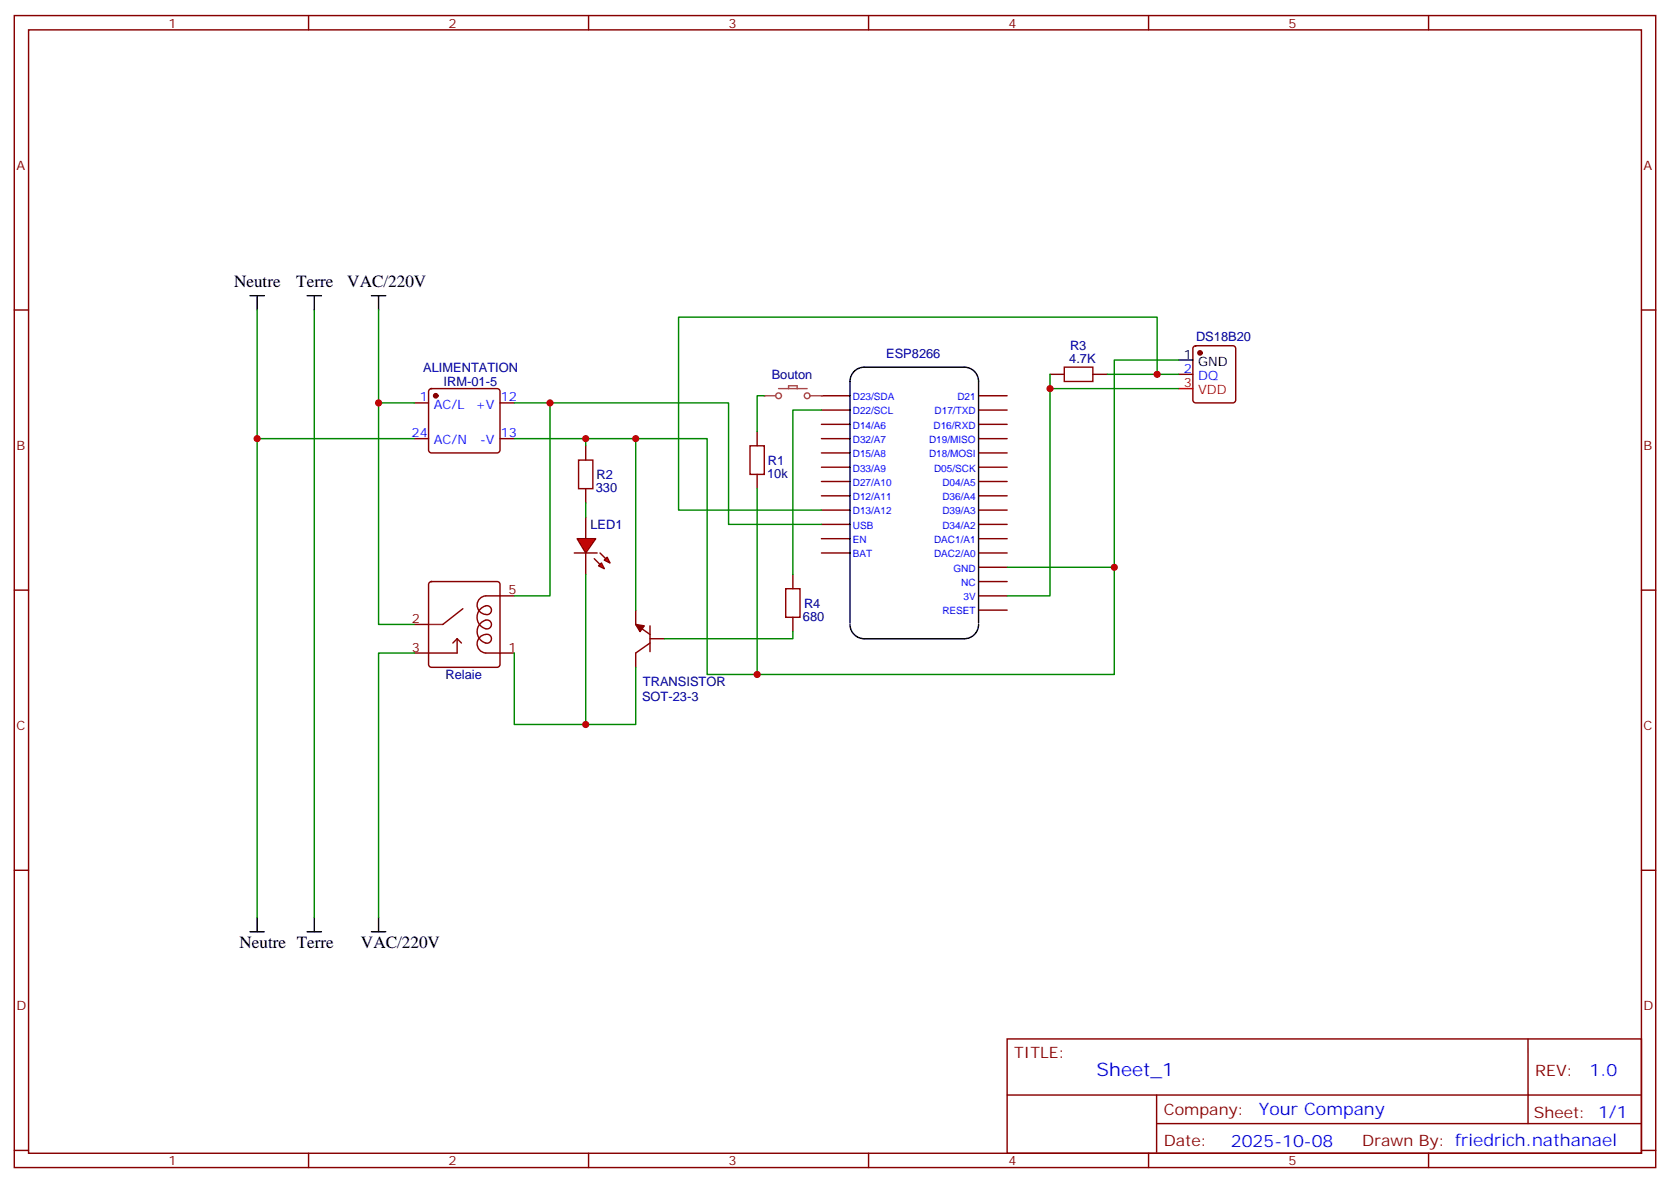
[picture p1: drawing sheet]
<svg xmlns="http://www.w3.org/2000/svg" width="412mm" height="292mm" viewBox="0 0 412 292" stroke-linecap="round" stroke-linejoin="round" font-family="sans-serif">
<g fill="none" stroke="#870000" stroke-width=".35">
<path d="M3.5 3.8h405.4v284.4h-405.4zM7.1 7.4h398.2v277.3h-398.2zM76.2 3.8v3.6M145.3 3.8v3.6M214.5 3.8v3.6M283.6 3.8v3.6M352.8 3.8v3.6M3.5 76.5h3.6M405.3 76.5h3.6M102.3 99.4h3.5M106.1 96.1l.4-.2h16.3a.71 .71 0 0 1 .7 .7v14.5a.76 .76 0 0 1-.7 .7h-16.3a.76 .76 0 0 1-.7-.7v-14.5zM123.5 99.4h3.5"/>
<path d="M202.8 97.7h7.1M241.7 97.7h7M102.3 108.3h3.5M123.5 108.3h3.5M202.8 101.2h7.1M202.8 104.7h7.1M202.8 108.3h7.1M202.8 111.8h7.1M202.8 115.3h7.1M202.8 118.9h7.1M241.7 101.2h7M241.7 104.7h7"/>
<path d="M241.7 108.3h7M241.7 111.8h7M241.7 115.3h7M241.7 118.9h7M202.8 122.4h7.1M202.8 125.9h7.1M202.8 129.4h7.1M202.8 133h7.1M202.8 136.5h7.1M241.7 122.4h7M241.7 125.9h7M241.7 129.4h7"/>
<path d="M241.7 133h7M241.7 136.5h7M3.5 145.7h3.6M102.3 154.1h3.5M106.1 143.8l.4-.3h16.3a.71 .71 0 0 1 .7 .8v19.7a.76 .76 0 0 1-.7 .7h-16.3a.76 .76 0 0 1-.7-.7v-19.7zM112.9 157.7v3.5h-10.6M112.9 157.7l-1.1 1M112.9 157.7l1 1M114.3 150.2l-4.9 3.9M127 147.1h-7.1a2.29 2.29 0 0 0-2 2.7 2.29 2.29 0 0 0 3 1.7 1.14 1.14 0 0 0 .2-1.6 1.14 1.14 0 0 0-1.6-.2 2.86 2.86 0 0 0-1.6 3.2 2.86 2.86 0 0 0 2.7 2.3 1.13 1.13 0 0 0 .6-1.6 1.13 1.13 0 0 0-1.7-.4 2.87 2.87 0 0 0-1.6 3.2 2.87 2.87 0 0 0 2.7 2.3 1.1 1.1 0 0 0 .7-1.4 1.1 1.1 0 0 0-1.4-.7 2.3 2.3 0 0 0-2.1 2.3 2.3 2.3 0 0 0 2.1 2.3h7.1M157 150.6v3.5l3.5 2.5M160.5 157.7h3.5"/>
<path d="M160.5 158.7l-3.5 2.5v3.5M160.5 154.5v6.3M241.7 140h7M241.7 143.5h7M241.7 147.1h7M241.7 150.6h7M405.3 145.7h3.6M3.5 214.8h3.6M405.3 214.8h3.6M248.7 256.4h156.6v28.3h-156.6zM377.3 256.5v20.8M248.7 270.3h156.5"/>
<path d="M285.6 277.3h119.6M285.6 270.3v14.1M3.5 284h3.6M76.2 284.7v3.5M145.3 284.7v3.5M214.5 284.7v3.5M283.6 284.7v3.5M352.8 284.7v3.5M405.3 284h3.6"/>
</g>
<path d="M61.7 73h3.6M63.5 73v3.5M91.7 73h3.5M93.5 73v3.5M209.9 153.8v-59.6a3.5 3.5 0 0 1 3.5-3.6h24.7a3.5 3.5 0 0 1 3.6 3.6v59.6M209.9 154.1a3.5 3.5 0 0 0 3.5 3.6h24.7a3.5 3.5 0 0 0 3.6-3.6" fill="none" stroke="#000" stroke-width=".35"/>
<g fill="#870000" stroke="#870000" stroke-width=".35">
<path d="M157 154.1l2.1 .4-1.1 1.4z"/>
<circle cx="107.6" cy="97.7" r=".53"/>
</g>
<path d="M105.8 154.1h3.6" fill="none" stroke="#8c2424" stroke-width=".35"/>
<g fill="#f00" stroke="#870000" stroke-width=".35">
<path d="M142.5 133h4.6l-2.5 3.5z"/>
<path d="M141.8 136.5h5.7z"/>
</g>
<g fill="#870000" stroke="#870000" stroke-width=".35">
<path d="M148.2 136.5l1.4 1.4z"/>
<path d="M146.8 137.9l1.4 1.4z"/>
</g>
<g fill="#f00" stroke="#870000" stroke-width=".35">
<path d="M149.2 138.3l.7-.8 .7 1.5z"/>
<path d="M147.8 139.7l.7-.7 .7 1.4z"/>
</g>
<path d="M187 106.5v3.5M187 117.1v3.5M144.6 127.7v5.3M144.6 136.5v5.3" fill="none" stroke="#870000" stroke-width=".35"/>
<path d="M185.2 110h3.5v7.1h-3.5z" fill="none" stroke="#a10000" stroke-width=".35"/>
<g fill="none" stroke="#a64a4a" stroke-width=".35">
<path d="M188.7 97.7h2.9M192.3 95.9h7M194.7 95.9v-.7h2.1v.7M200 97.7h2.8"/>
<circle cx="192.3" cy="97.7" r=".71"/>
<circle cx="199.3" cy="97.7" r=".71"/>
</g>
<g fill="#a64a4a">
<circle cx="202.8" cy="97.7" r=".18"/>
<circle cx="188.7" cy="97.7" r=".18"/>
</g>
<g fill="none" stroke="#008700" stroke-width=".35">
<path d="M63.5 76.5v31.8h38.8M77.6 76.5v149.9M93.5 76.5v22.9h8.8M93.5 99.4v54.7h8.8M127 99.4h52.9v30h22.9M135.8 99.4v47.7h-8.8M188.7 97.7h-1.7v8.8M259.3 92.4v3.5M273.4 92.4h17.6M285.8 92.4v-14.1h-118.2v47.6h35.2M291 88.9h-15.8v51.1M291 95.9h-31.7v51.2h-10.6"/>
<path d="M63.5 108.3v118.1M127 108.3h47.6v58.2h100.6v-26.5h-26.5M144.6 108.3v1.7M157 108.3v42.3M202.8 101.2h-7v40.6M144.6 124.1v3.6M187 120.6v45.9M144.6 141.8v37M195.8 155.9v1.8h-31.8M102.3 161.2h-8.8v65.2M127 161.2v17.6h30v-14.1"/>
</g>
<path d="M75.8 73h3.6M77.6 73v3.5M291 88.9h3.6M61.7 230h3.6M63.5 226.4v3.6M75.8 230h3.6M77.6 226.4v3.6M91.7 230h3.5M93.5 226.4v3.6" fill="none" stroke="#000" stroke-width=".35"/>
<path d="M262.8 90.6h7.1v3.6h-7.1zM142.9 113.6h3.5v7h-3.5zM194 145.3h3.6v7.1h-3.6z" fill="none" stroke="#a10000" stroke-width=".35"/>
<path d="M259.3 92.4h3.5M269.9 92.4h3.5M291 92.4h3.6M294.8 85.5l.5-.2h9.1a.71 .71 0 0 1 .8 .7v12.7a.76 .76 0 0 1-.8 .7h-9.1a.76 .76 0 0 1-.7-.7v-12.7zM144.6 110v3.6M144.6 120.6v3.5M195.8 141.8v3.5M195.8 152.4v3.5" fill="none" stroke="#870000" stroke-width=".35"/>
<circle cx="296.3" cy="87.1" r=".53" fill="#870000" stroke="#870000" stroke-width=".35"/>
<path d="M291 95.9h3.6" fill="none" stroke="#f00" stroke-width=".35"/>
<g fill="#c00">
<circle cx="187" cy="166.5" r=".88"/>
<circle cx="157" cy="108.3" r=".88"/>
<circle cx="144.6" cy="108.3" r=".88"/>
<circle cx="135.8" cy="99.4" r=".88"/>
<circle cx="144.6" cy="178.8" r=".88"/>
<circle cx="63.5" cy="108.3" r=".88"/>
<circle cx="93.5" cy="99.4" r=".88"/>
<circle cx="275.2" cy="140" r=".88"/>
<circle cx="259.3" cy="95.9" r=".88"/>
<circle cx="285.8" cy="92.4" r=".88"/>
</g>
<text font-size="4.6" fill="#00f" x="270.8" y="265.5">Sheet_1</text>
<g font-size="4.2">
<text x="57.8" y="70.9">Neutre</text>
<text x="73.2" y="70.9">Terre</text>
<text x="85.8" y="70.9">VAC/220V</text>
<text x="59.2" y="234.1">Neutre Terre</text>
<text x="89.1" y="234.1">VAC/220V</text>
</g>
<g font-size="4.2" fill="#00f">
<text x="392.5" y="265.7">1.0</text>
<text x="310.9" y="275.3">Your Company</text>
<text x="304" y="283.1">2025-10-08</text>
</g>
<g font-size="3.9" fill="#800">
<text x="250.5" y="261">TITLE:</text>
<text x="379.1" y="265.7">REV:</text>
<text x="287.4" y="275.2">Company:</text>
<text x="378.7" y="275.8">Sheet: 1/1</text>
<text x="287.4" y="282.9">Date:</text>
<text x="336.4" y="283">Drawn By: friedrich.nathanael</text>
</g>
<g font-size="3.2" fill="#800">
<text x="41.6" y="6.8">1</text>
<text x="110.8" y="6.8">2</text>
<text x="179.9" y="6.8">3</text>
<text x="249.1" y="6.8">4</text>
<text x="318.2" y="6.8">5</text>
<text x="4.1" y="41.9">A</text>
<text x="405.9" y="41.9">A</text>
<text x="4.1" y="111.1">B</text>
<text x="405.9" y="111.1">B</text>
<text x="125.6" y="146.7">5</text>
<text x="101.7" y="153.8">2</text>
<text x="101.7" y="160.8">3</text>
<text x="125.6" y="160.8">1</text>
<text x="4.1" y="180.2">C</text>
<text x="405.9" y="180.2">C</text>
<text x="4.1" y="249.4">D</text>
<text x="405.9" y="249.4">D</text>
<text x="41.6" y="287.7">1</text>
<text x="110.8" y="287.7">2</text>
<text x="179.9" y="287.7">3</text>
<text x="249.1" y="287.7">4</text>
<text x="318.2" y="287.7">5</text>
</g>
<g font-size="3.2" fill="#000080">
<text x="218.8" y="88.3">ESP8266</text>
<text x="264" y="89.6">4.7K</text>
<text x="264.2" y="86.4">R3</text>
<text x="295.3" y="84.1">DS18B20</text>
<text x="104.5" y="91.8">ALIMENTATION</text>
<text x="109.6" y="95.3">IRM-01-5</text>
<text x="190.6" y="93.5">Bouton</text>
<text x="147.3" y="118.2">R2</text>
<text x="189.4" y="117.9">10k</text>
<text x="189.6" y="114.7">R1</text>
<text x="147.1" y="121.4">330</text>
<text x="145.8" y="130.6">LED1</text>
<text x="198.3" y="153.2">680</text>
<text x="198.6" y="150">R4</text>
<text x="110" y="167.7">Relaie</text>
<text x="158.6" y="172.9">SOT-23-3</text>
<text x="158.8" y="169.4">TRANSISTOR</text>
</g>
<g font-size="3.2">
<text x="292.4" y="88.5">1</text>
<text x="295.9" y="90.3">GND</text>
</g>
<g font-size="3.2" fill="#00f">
<text x="292.4" y="92">2</text>
<text x="295.9" y="93.8">DQ</text>
<text x="103.6" y="99.1">1</text>
<text x="107.1" y="100.9">AC/L</text>
<text x="117.4" y="100.9">+V</text>
<text x="123.6" y="99.1">12</text>
<text x="101.6" y="107.9">24</text>
<text x="123.6" y="107.9">13</text>
<text x="107.1" y="109.7">AC/N</text>
<text x="118.6" y="109.7">-V</text>
</g>
<g font-size="3.2" fill="#f00">
<text x="292.4" y="95.6">3</text>
<text x="295.9" y="97.3">VDD</text>
</g>
<g font-size="2.5" fill="#00f">
<text x="210.6" y="98.7">D23/SDA</text>
<text x="236.4" y="98.7">D21</text>
<text x="210.6" y="102.3">D22/SCL</text>
<text x="210.6" y="105.8">D14/A6</text>
<text x="230.5" y="105.8">D16/RXD</text>
<text x="230.8" y="102.3">D17/TXD</text>
<text x="210.6" y="109.3">D32/A7</text>
<text x="210.6" y="112.9">D15/A8</text>
<text x="229.4" y="109.3">D19/MISO</text>
<text x="229.4" y="112.9">D18/MOSI</text>
<text x="210.6" y="116.4">D33/A9</text>
<text x="210.6" y="119.9">D27/A10</text>
<text x="230.7" y="116.4">D05/SCK</text>
<text x="232.7" y="119.9">D04/A5</text>
<text x="210.6" y="123.4">D12/A11</text>
<text x="232.7" y="123.4">D36/A4</text>
<text x="210.6" y="127">D13/A12</text>
<text x="210.6" y="130.5">USB</text>
<text x="232.7" y="127">D39/A3</text>
<text x="232.7" y="130.5">D34/A2</text>
<text x="210.6" y="134">EN</text>
<text x="210.6" y="137.5">BAT</text>
<text x="230.7" y="134">DAC1/A1</text>
<text x="230.7" y="137.5">DAC2/A0</text>
<text x="235.5" y="141.1">GND</text>
<text x="237.4" y="144.6">NC</text>
<text x="237.9" y="148.1">3V</text>
<text x="232.7" y="151.7">RESET</text>
</g>
</svg>
